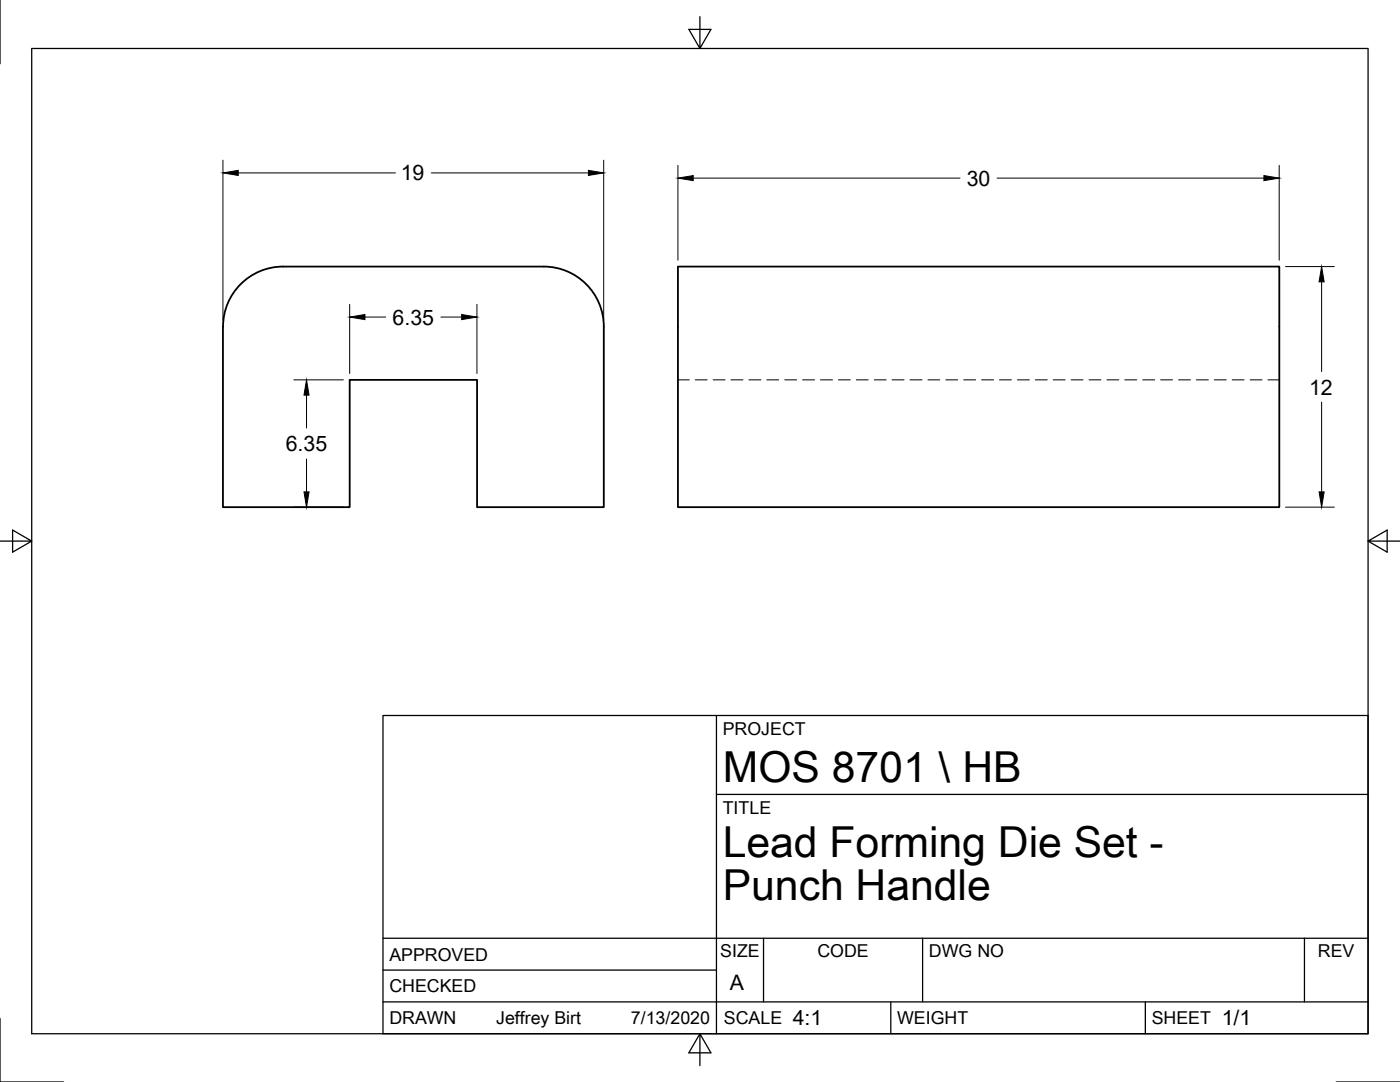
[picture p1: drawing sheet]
<svg xmlns="http://www.w3.org/2000/svg" width="279mm" height="216mm" viewBox="0 0 279 216" stroke-linecap="round" stroke-linejoin="round" font-family="sans-serif">
<!-- layer: Visible -->
<path d="M56.5 53.2h52a12 12 0 0 1 12 12M56.5 53.2a12 12 0 0 0-12 12M135.3 53.2h120v48h-120zM44.5 65.2v36h25.3v-25.4h25.4v25.4h25.3v-36" fill="none" stroke="#000" stroke-width=".36"/>
<!-- layer: Hidden -->
<g fill="none" stroke="#000" stroke-width=".2">
<path d="M135.3 75.8h2.3M138.7 75.8h2.4M142.3 75.8h2.4M145.9 75.8h2.4M149.5 75.8h2.3M153 75.8h2.4M156.6 75.8h2.4M160.2 75.8h2.4M163.7 75.8h2.4M167.3 75.8h2.4M170.9 75.8h2.4M174.5 75.8h2.3"/>
<path d="M178 75.8h2.4M181.6 75.8h2.4M185.2 75.8h2.4M188.8 75.8h2.3M192.3 75.8h2.4M195.9 75.8h2.4M199.5 75.8h2.3M203.1 75.8h2.3M206.6 75.8h2.4M210.2 75.8h2.4M213.8 75.8h2.3M217.3 75.8h2.4"/>
<path d="M220.9 75.8h2.4M224.5 75.8h2.4M228 75.8h2.4M231.6 75.8h2.4M235.2 75.8h2.4M238.8 75.8h2.4M242.3 75.8h2.4M245.9 75.8h2.4M249.5 75.8h2.4M253 75.8h2.3"/>
</g>
<!-- layer: Border -->
<path d="M0 0v12.7M6.3 9.7h266.7v196.6h-266.7zM139.7 3.3v6.4l2.2-3.8h-4.4l2.2 3.8M0 108h6.3l-3.8-2.2v4.4l3.8-2.2M273 108l3.8 2.2v-4.4l-3.8 2.2h6.4M0 203.2v12.7h12.7M139.7 206.3l-2.2 3.8h4.4l-2.2-3.8v6.3M266.7 215.9h12.7" fill="none" stroke="#000" stroke-width=".25"/>
<!-- layer: Titleblock -->
<path d="M76.4 142.8h196.6v63.5h-196.6zM143 158.5h130M143 142.8v63.5M76.4 199.9h196.6M76.4 193.6h66.6M76.4 187.2h196.6M152.4 187.2v12.7M177.8 199.9v6.4M184.1 187.2v12.7M228.6 199.9v6.4M260.3 187.2v12.7" fill="none" stroke="#000" stroke-width=".25"/>
<!-- layer: Dimensions -->
<g fill="none" stroke="#000" stroke-width=".2">
<path d="M44.5 32v31.9M47.5 34.5h31.4M86.1 34.5h31.3M120.5 32v31.9M135.3 33v18.9M138.3 35.5h53.3M199 35.5h53.2M255.3 33v18.9M256.6 53.2h9.7M263.8 56.2v17.9M58.6 75.8h9.9M61.2 78.8v6.6"/>
<path d="M69.8 60.7v13.8M72.8 63.3h4.2M88 63.3h4.1M95.2 60.7v13.8M61.2 91.6v6.5M263.8 80.2v17.9M58.6 101.2h9.9M256.6 101.2h9.7"/>
</g>
<path d="M44.5 34.5l3-.5v1zM117.4 34l3.1 .5-3.1 .5zM135.3 35.5l3-.5v1zM252.2 35l3.1 .5-3.1 .5zM263.8 53.2l.5 3h-1.1zM61.2 75.8l.5 3h-1zM69.8 63.3l3-.5v1zM92.1 62.8l3.1 .5-3.1 .5zM60.7 98.1h1l-.5 3.1zM263.2 98.1h1.1l-.5 3.1z" fill="#000" stroke="#000" stroke-width=".2"/>
<g font-size="8.5">
<text x="144.3" y="156">MOS 8701 \ HB</text>
<text x="144.3" y="171">Lead Forming Die Set -</text>
<text x="144.3" y="179.6">Punch Handle</text>
</g>
<g font-size="4.3">
<text x="80" y="36">19</text>
<text x="192.9" y="37">30</text>
<text x="78.4" y="64.8">6.35</text>
<text x="261.3" y="78.7">12</text>
<text x="57" y="90">6.35</text>
<text x="145.7" y="197.5">A</text>
<text x="158.2" y="204.6">4:1</text>
<text x="243.8" y="204.6">1/1</text>
</g>
<g font-size="3.5">
<text x="144.3" y="146.6">PROJECT</text>
<text x="144.3" y="162.3">TITLE</text>
<text x="77.7" y="191.7">APPROVED</text>
<text x="143.7" y="191">SIZE</text>
<text x="163.1" y="191">CODE</text>
<text x="185.4" y="191">DWG NO</text>
<text x="263" y="191">REV</text>
<text x="77.7" y="198">CHECKED</text>
<text x="77.7" y="204.4">DRAWN</text>
<text x="99" y="204.4">Jeffrey Birt</text>
<text x="125.9" y="204.4">7/13/2020</text>
<text x="144.5" y="204.4">SCALE</text>
<text x="179" y="204.4">WEIGHT</text>
<text x="229.8" y="204.4">SHEET</text>
</g>
</svg>
